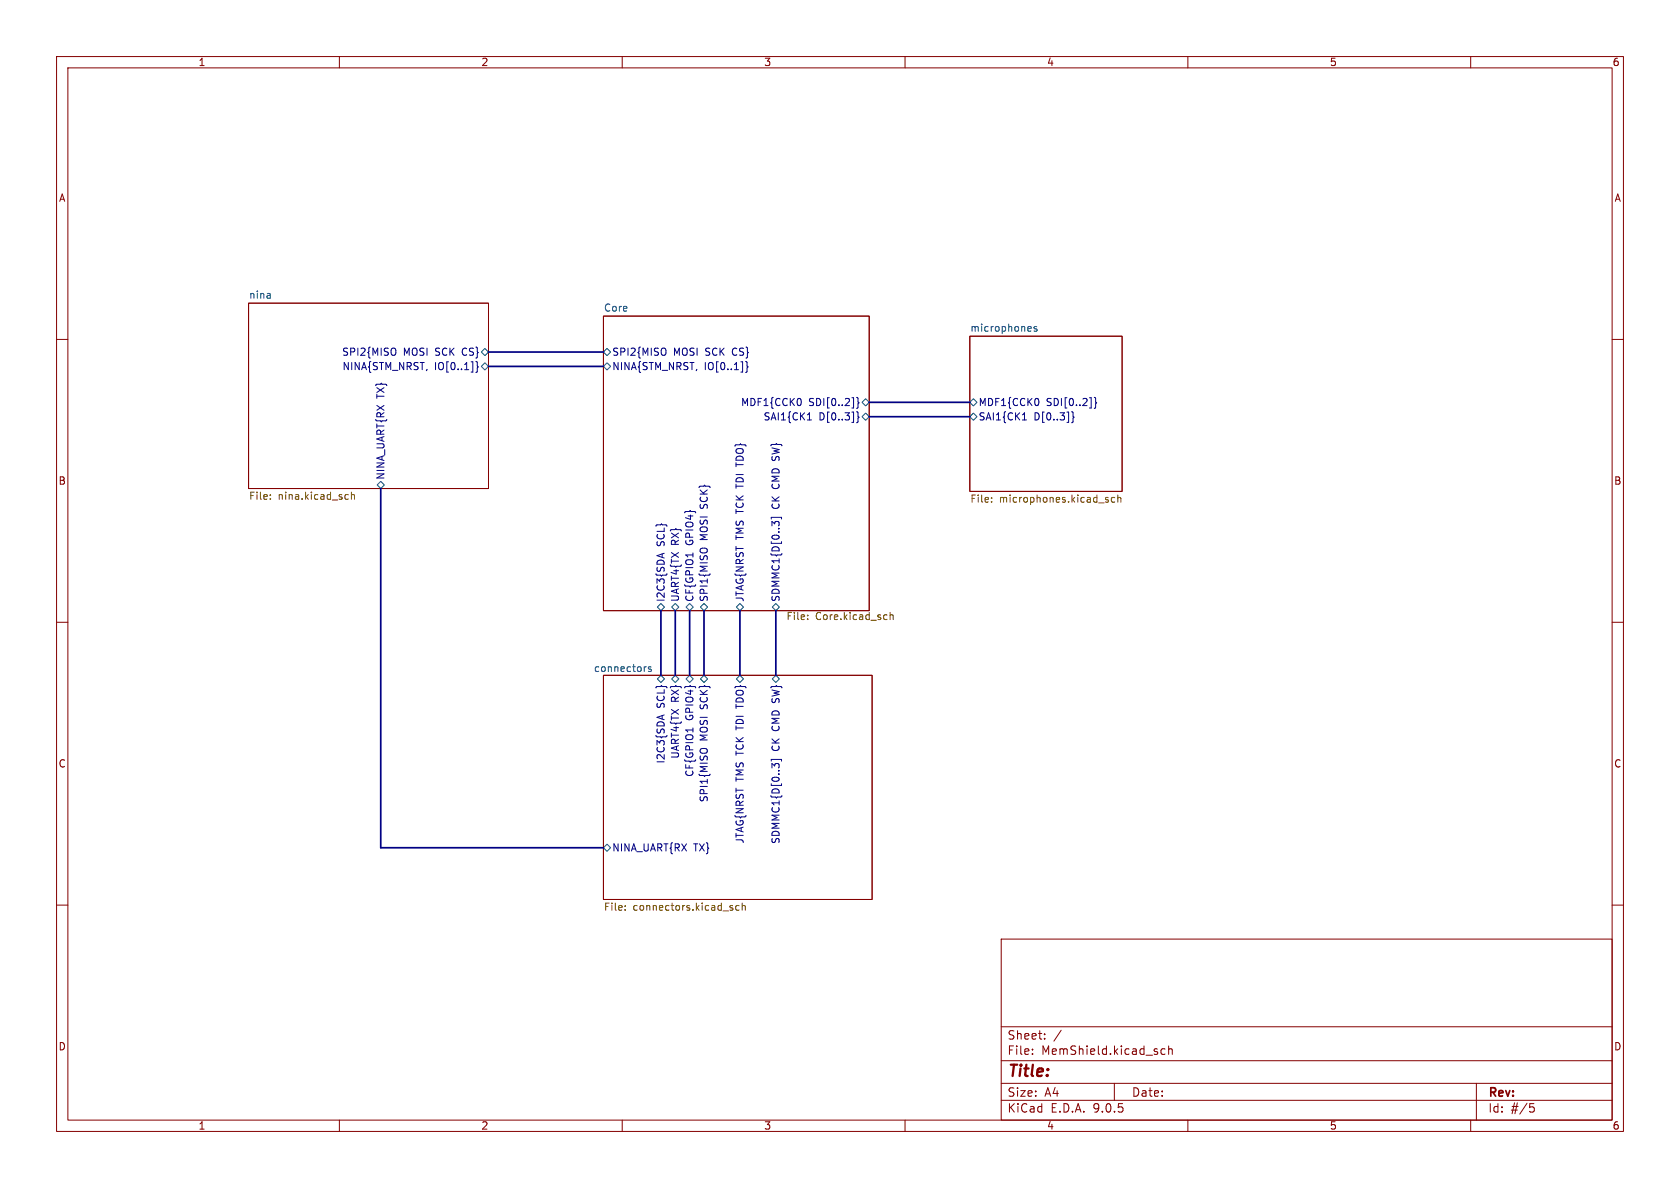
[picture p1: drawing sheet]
<svg xmlns="http://www.w3.org/2000/svg" width="297mm" height="210mm" viewBox="0 0 297 210" stroke-linecap="round" stroke-linejoin="round" font-family="sans-serif">
<g fill="none" stroke="#840000" stroke-width=".18">
<path d="M10 10h277v190h-277zM12 12h273v186h-273zM60 10v2M110 10v2M160 10v2M210 10v2M260 10v2M43.9 53.6h42.5v32.8h-42.5zM106.7 55.9h47v52.1h-47zM171.4 59.4h27v27.5h-27zM10 60h2M285 60h2"/>
<path d="M10 110h2M106.7 119.4h47.5v39.6h-47.5zM285 110h2M10 160h2M177 166h108v32h-108zM285 160h2M60 198v2M110 198v2M160 198v2M177 194.5h108M177 191.5h108M177 187.5h108"/>
<path d="M177 181.5h108M182.5 186.3v.1M182.5 185.5v.1M184.7 183.6v.1M184.7 182.8v.1M187.6 182.1l-1.3 2M197 191.5v3M206 185.5l-.5-.1-.3 .3v.4l.2 .2h.6M206.6 185.5l.2-.1 .4 .1v.9M206.6 184.9v1.5M210 198v2M260 198v2"/>
<path d="M261 191.5v6.5M270.5 195.1h.7M270.6 195.7h.4l.2 .3-.1 .5-.5 .1"/>
</g>
<g fill="none" stroke="#006464" stroke-width=".18">
<path d="M181.9 57.7l.4 .1v.2l-.6 .1M182.3 58.5l-.4 .1M183.3 57.8l-.3-.1-.2 .2 .1 .2 .4 .1v.3h-.5M85.1 62.2l.6-.6 .7 .6-.7 .7zM85.1 64.8l.6-.7 .7 .7-.7 .6zM106.7 62.2l.6-.6 .6 .6-.6 .7zM106.7 64.8l.6-.7 .6 .7-.6 .6zM152.4 73.7l.6-.7 .7 .7-.7 .6zM152.4 71.1l.6-.6 .7 .6-.7 .7zM171.4 73.7l.7-.7 .6 .7-.6 .6zM171.4 71.1l.7-.6 .6 .6-.6 .7zM66.7 85.7l.6-.6 .6 .6-.6 .7z"/>
<path d="M114.3 117.9h-.3M115.1 117.9h-.3l-.2 .1 .1 .2 .4 .1v.3h-.5M116.2 107.3l.6-.6 .7 .6-.7 .7zM118.7 107.3l.7-.6 .6 .6-.6 .7zM121.3 107.3l.6-.6 .7 .6-.7 .7zM123.8 107.3l.7-.6 .6 .6-.6 .7zM130.2 107.3l.6-.6 .6 .6-.6 .7zM136.5 107.3l.7-.6 .6 .6-.6 .7zM116.2 120l.6-.6 .7 .6-.7 .7zM118.7 120l.7-.6 .6 .6-.6 .7zM121.3 120l.6-.6 .7 .6-.7 .7zM123.8 120l.7-.6 .6 .6-.6 .7z"/>
<path d="M130.2 120l.6-.6 .6 .6-.6 .7zM136.5 120l.7-.6 .6 .6-.6 .7zM107.3 149.2l.6 .7-.6 .6-.6-.6z"/>
</g>
<g fill="none" stroke="#000084" stroke-width=".18">
<path d="M69.8 61.6a.9 .9 0 0 1 0 1.1M84.3 64l.1 .7 .2 .2-.2 .1v.7l-.3 .1M117.6 61.6a.9 .9 0 0 1 0 1.1M132 64l.1 .7 .1 .2-.1 .1v.7l-.3 .1M141.5 70.6l.1 .3-.1 .7M142.7 74.2h.8M143 73.2l.1-.2v1.2M151.4 72.8l.3 .2v.6l.2 .2-.2 .1v.6l-.3 .2M151.4 70.2l.3 .2v.6l.2 .2-.2 .2v.6l-.3 .2M180.8 74.2h.7M181 73.2l.1-.2v1.2M183.5 70.6l.2 .3-.2 .7"/>
<path d="M189.6 72.8l.1 .8 .2 .2-.2 .1v.6l-.2 .2M193.5 70.2l.2 .2v.6l.2 .2-.2 .2v.6l-.2 .2M117.1 97.9v.6M117.4 97.8l-1.3 .4M122.5 97.7v.8M123.8 97.1a.9 .9 0 0 1 1.2 0M136.3 91.8v-.3h1.9v.3M137.7 92.8v-.4l-.2-.2h-.4l-.1 .4-.5-.4v.8M117.1 126.5v.6M117.4 126.4l-1.3 .4M122.5 128.7v.7M123.8 132.5a.9 .9 0 0 1 1.2 0"/>
<path d="M136.3 134.5v-.3h1.9v.3M137.7 135.6v-.4l-.2-.2h-.4l-.1 .4-.5-.4v.8"/>
</g>
<g fill="none" stroke="#725600" stroke-width=".18">
<path d="M47.8 88.1v.2M47.8 87.5v.1M61.2 87.4l.4 .1M61.6 88.2l-.4 .1M62.1 87.5l.2-.1 .3 .1 .1 .8M62.1 87v1.3M175.3 88.7v.1M175.3 88v.1M195.6 88.4h.3l.1 .2-.2 .2h-.2M195.6 87.9l.3 .1M197.1 88l-.4-.1-.2 .3 .1 .5h.5M197.6 88l.2-.1 .3 .1 .1 .8"/>
<path d="M197.6 87.5v1.3M142.8 109.4v.1M142.8 108.7v.2M157.4 108.3v1.2M157.4 108.8l.1-.1h.3l.1 .8M131.2 159.6v1.3M110.5 160.8v.1M110.5 160.1v.1M129.4 160.5l.2 .2-.2 .2M129.4 160.1h.1M130.7 160.1h-.4l-.2 .2 .1 .6h.5M131.2 160.2l.2-.1h.3l.1 .8"/>
</g>
<path d="M86.4 64.8h20.3M86.4 62.2h20.3M153.7 71.1h17.7M153.7 73.7h17.7M67.3 86.4v63.5h39.4M116.8 108v11.4M119.4 108v11.4M121.9 108v11.4M124.5 108v11.4M130.8 108v11.4M137.2 108v11.4" fill="none" stroke="#000084" stroke-width=".3"/>
<text font-size="2.8" fill="#840000" x="178" y="190.9">Title:</text>
<g font-size="2.1" fill="#840000">
<text x="178" y="184">Sheet:</text>
<text x="178" y="186.7">File:</text>
<text x="184.1" y="186.7">MemShield.kicad_sch</text>
<text x="178" y="196.9">KiCad</text>
<text x="178" y="194.1">Size:</text>
<text x="184.7" y="194.1">A4</text>
<text x="185.7" y="196.9">E.D.A.</text>
<text x="193.3" y="196.9">9.0.5</text>
<text x="200" y="194.1">Date:</text>
<text x="263" y="194.3">Rev:</text>
<text x="263" y="196.9">Id:</text>
<text x="267.1" y="196.9">#/5</text>
</g>
<g font-size="1.8" fill="#840000">
<text x="35" y="11.9">1</text>
<text x="85" y="11.9">2</text>
<text x="135" y="11.9">3</text>
<text x="185" y="11.9">4</text>
<text x="235" y="11.9">5</text>
<text x="285" y="11.9">6</text>
<text x="10.3" y="35.9">A</text>
<text x="285.3" y="35.9">A</text>
<text x="10.3" y="85.9">B</text>
<text x="285.3" y="85.9">B</text>
<text x="10.3" y="135.9">C</text>
<text x="285.3" y="135.9">C</text>
<text x="10.3" y="185.9">D</text>
<text x="285.3" y="185.9">D</text>
<text x="35" y="199.9">1</text>
<text x="85" y="199.9">2</text>
<text x="135" y="199.9">3</text>
<text x="185" y="199.9">4</text>
<text x="235" y="199.9">5</text>
<text x="285" y="199.9">6</text>
</g>
<g font-size="1.8" fill="#006464">
<text x="43.9" y="52.9">nina</text>
<text x="106.7" y="55.2">Core</text>
<text x="171.4" y="58.7">microphones</text>
<text x="104.9" y="118.9">connectors</text>
</g>
<g font-size="1.8" fill="#000084">
<text x="60.4" y="63.1">SPI2{MISO</text>
<text x="60.4" y="65.6">NINA{STM_NRST,</text>
<text x="71.3" y="63.1">MOSI</text>
<text x="76.8" y="65.6">IO[0..1]}</text>
<text x="77.1" y="63.1">SCK</text>
<text x="82" y="63.1">CS}</text>
<text x="108.1" y="63.1">SPI2{MISO</text>
<text x="108.1" y="65.6">NINA{STM_NRST,</text>
<text x="119" y="63.1">MOSI</text>
<text x="124.5" y="65.6">IO[0..1]}</text>
<text x="124.8" y="63.1">SCK</text>
<text x="129.7" y="63.1">CS}</text>
<text x="68.2" y="70.4" transform="rotate(-90 68.2 70.4)">TX}</text>
<text x="130.9" y="72">MDF1{CCK0</text>
<text x="143" y="72">SDI[0..2]}</text>
<text x="172.9" y="72">MDF1{CCK0</text>
<text x="185" y="72">SDI[0..2]}</text>
<text x="134.9" y="74.5">SAI1{CK1</text>
<text x="144.8" y="74.5">D[0..3]}</text>
<text x="172.9" y="74.5">SAI1{CK1</text>
<text x="182.8" y="74.5">D[0..3]}</text>
<text x="68.2" y="84.9" transform="rotate(-90 68.2 84.9)">NINA_UART{RX</text>
<text x="125.3" y="89.8" transform="rotate(-90 125.3 89.8)">SCK}</text>
<text x="138" y="86.3" transform="rotate(-90 138 86.3)">CMD SW}</text>
<text x="125.3" y="95.6" transform="rotate(-90 125.3 95.6)">MOSI</text>
<text x="138" y="90" transform="rotate(-90 138 90)">CK</text>
<text x="117.7" y="96.6" transform="rotate(-90 117.7 96.6)">SCL}</text>
<text x="120.2" y="96.4" transform="rotate(-90 120.2 96.4)">RX}</text>
<text x="122.8" y="96.4" transform="rotate(-90 122.8 96.4)">GPIO4}</text>
<text x="117.7" y="106.5" transform="rotate(-90 117.7 106.5)">I2C3{SDA</text>
<text x="120.2" y="106.5" transform="rotate(-90 120.2 106.5)">UART4{TX</text>
<text x="122.8" y="106.5" transform="rotate(-90 122.8 106.5)">CF{GPIO1</text>
<text x="125.3" y="106.5" transform="rotate(-90 125.3 106.5)">SPI1{MISO</text>
<text x="131.7" y="106.5" transform="rotate(-90 131.7 106.5)">JTAG{NRST TMS TCK TDI TDO}</text>
<text x="138" y="106.5" transform="rotate(-90 138 106.5)">SDMMC1{D[0..3]</text>
<text x="117.7" y="125.2" transform="rotate(-90 117.7 125.2)">SCL}</text>
<text x="120.2" y="124.2" transform="rotate(-90 120.2 124.2)">RX}</text>
<text x="125.3" y="125.2" transform="rotate(-90 125.3 125.2)">SCK}</text>
<text x="122.8" y="127.4" transform="rotate(-90 122.8 127.4)">GPIO4}</text>
<text x="125.3" y="131" transform="rotate(-90 125.3 131)">MOSI</text>
<text x="138" y="129.1" transform="rotate(-90 138 129.1)">CMD SW}</text>
<text x="117.7" y="135.1" transform="rotate(-90 117.7 135.1)">I2C3{SDA</text>
<text x="120.2" y="134.2" transform="rotate(-90 120.2 134.2)">UART4{TX</text>
<text x="122.8" y="137.4" transform="rotate(-90 122.8 137.4)">CF{GPIO1</text>
<text x="138" y="132.8" transform="rotate(-90 138 132.8)">CK</text>
<text x="125.3" y="141.9" transform="rotate(-90 125.3 141.9)">SPI1{MISO</text>
<text x="131.7" y="149.2" transform="rotate(-90 131.7 149.2)">JTAG{NRST TMS TCK TDI TDO}</text>
<text x="138" y="149.3" transform="rotate(-90 138 149.3)">SDMMC1{D[0..3]</text>
<text x="108.1" y="150.7">NINA_UART{RX</text>
<text x="122.6" y="150.7">TX}</text>
</g>
<g font-size="1.8" fill="#725600">
<text x="43.9" y="88.7">File:</text>
<text x="49.2" y="88.7">nina.kicad_sch</text>
<text x="171.4" y="89.2">File:</text>
<text x="176.7" y="89.2">microphones.kicad_sch</text>
<text x="138.9" y="109.9">File:</text>
<text x="144.2" y="109.9">Core.kicad_sch</text>
<text x="106.7" y="161.3">File:</text>
<text x="111.9" y="161.3">connectors.kicad_sch</text>
</g>
</svg>
